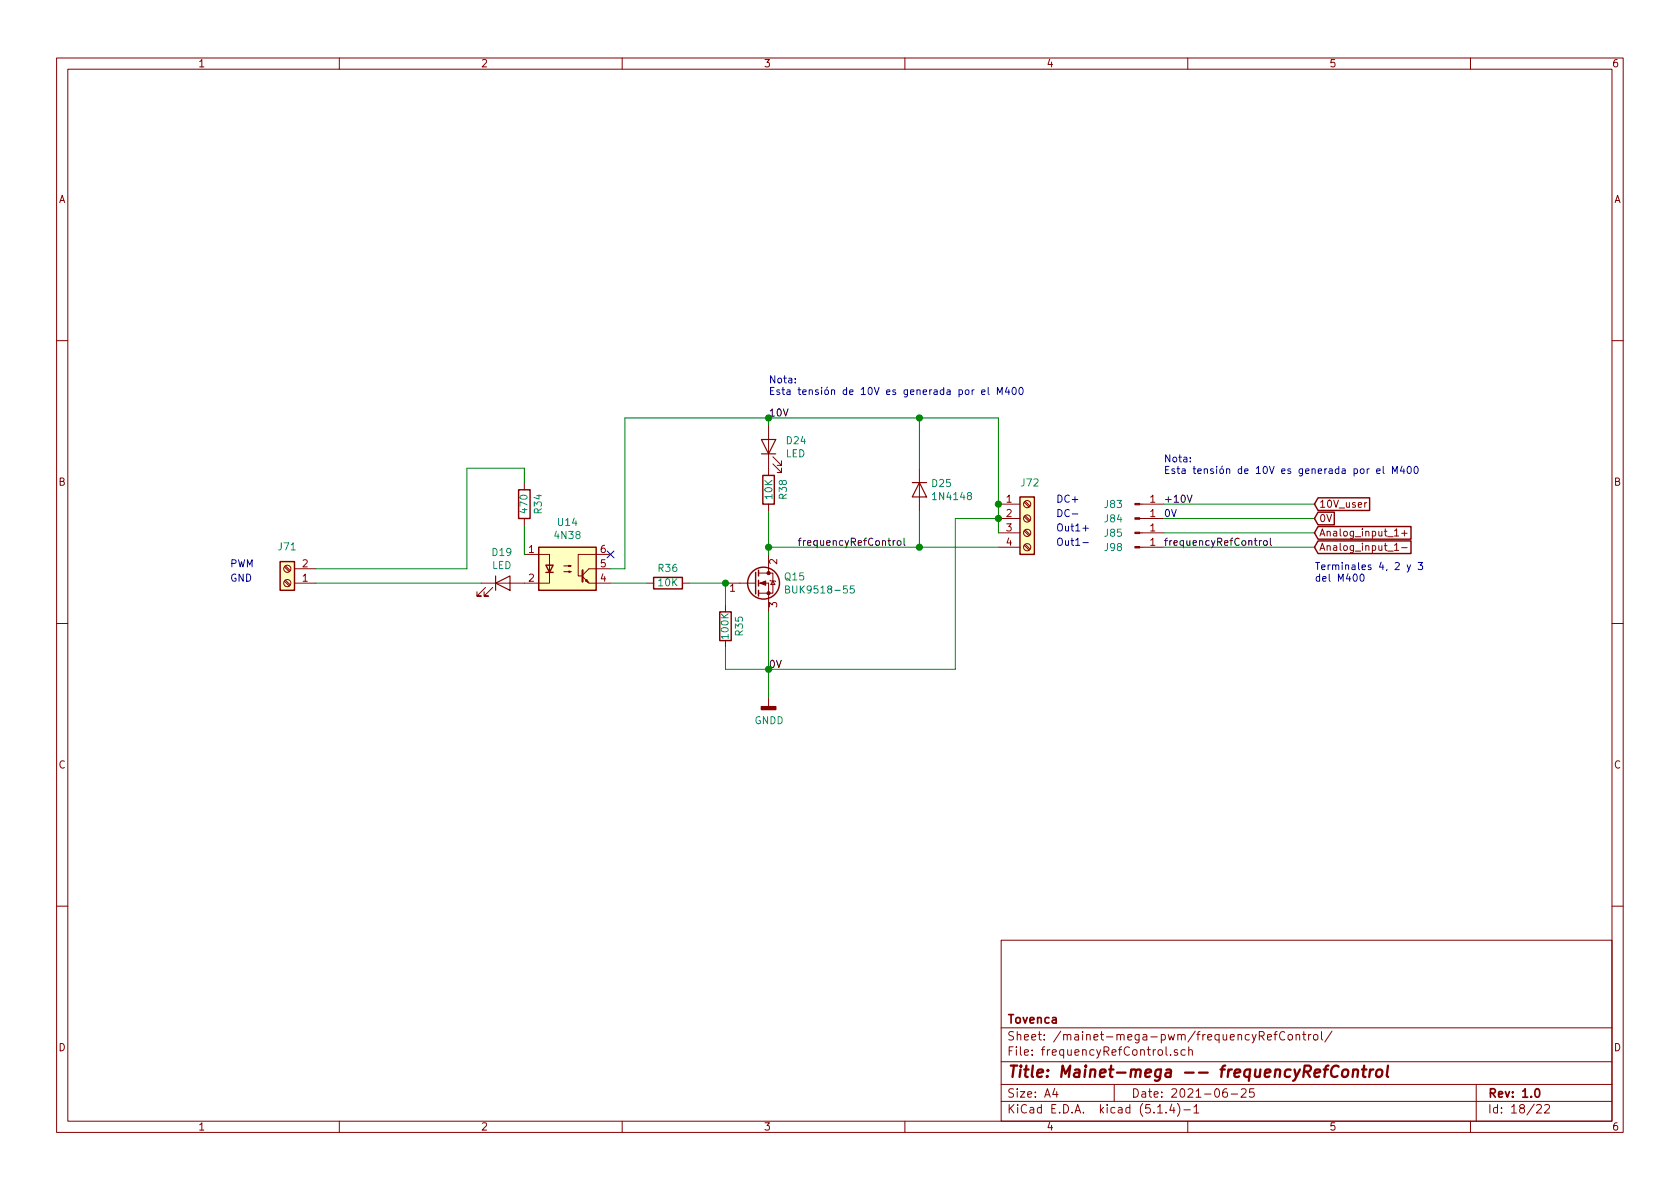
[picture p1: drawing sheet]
EESchema Schematic File Version 4
LIBS:mainet-mega-cache
EELAYER 30 0
EELAYER END
$Descr A4 11693 8268
encoding utf-8
Sheet 18 22
Title "Mainet-mega -- frequencyRefControl"
Date "2021-06-25"
Rev "1.0"
Comp "Tovenca"
Comment1 ""
Comment2 ""
Comment3 ""
Comment4 ""
$EndDescr
$Comp
L Transistor_FET:IRLZ44N Q?
U 1 1
P 5250 4050
AR Path="/60DF1315" Ref="Q?"  Part="1" 
AR Path="/5F888A13/60DF1315" Ref="Q?"  Part="1" 
AR Path="/5F984CFE/60DF1315" Ref="Q?"  Part="1" 
AR Path="/5FC3A1C1/60DF1315" Ref="Q?"  Part="1" 
AR Path="/5FBD1D9A/601C4CB6/60DF1315" Ref="Q15"  Part="1" 
F 0 "Q15" H 5454 4096 50  0000 L CNN
F 1 "BUK9518-55" H 5454 4005 50  0000 L CNN
F 2 "Package_TO_SOT_THT:TO-220-3_Vertical" H 5500 3975 50  0001 L CIN
F 3 "http://www.irf.com/product-info/datasheets/data/irlz44n.pdf" H 5250 4050 50  0001 L CNN
	1    5250 4050
	1    0    0    -1  
$EndComp
$Comp
L Isolator:4N36 U?
U 1 1
P 3950 3950
AR Path="/60DF131B" Ref="U?"  Part="1" 
AR Path="/5F888A13/60DF131B" Ref="U?"  Part="1" 
AR Path="/5F984CFE/60DF131B" Ref="U?"  Part="1" 
AR Path="/5FC3A1C1/60DF131B" Ref="U?"  Part="1" 
AR Path="/5FBD1D9A/601C4CB6/60DF131B" Ref="U14"  Part="1" 
F 0 "U14" H 3950 4275 50  0000 C CNN
F 1 "4N38" H 3950 4184 50  0000 C CNN
F 2 "Package_DIP:DIP-6_W7.62mm" H 3750 3750 50  0001 L CIN
F 3 "https://www.vishay.com/docs/81181/4n35.pdf" H 3950 3950 50  0001 L CNN
	1    3950 3950
	1    0    0    -1  
$EndComp
$Comp
L Device:R R?
U 1 1
P 5050 4350
AR Path="/60DF1321" Ref="R?"  Part="1" 
AR Path="/5F888A13/60DF1321" Ref="R?"  Part="1" 
AR Path="/5F984CFE/60DF1321" Ref="R?"  Part="1" 
AR Path="/5FC3A1C1/60DF1321" Ref="R?"  Part="1" 
AR Path="/5FBD1D9A/601C4CB6/60DF1321" Ref="R35"  Part="1" 
F 0 "R35" V 4950 4350 50  0000 C CNN
F 1 "100K" V 5050 4350 50  0000 C CNN
F 2 "Resistor_THT:R_Axial_DIN0414_L11.9mm_D4.5mm_P15.24mm_Horizontal" V 4980 4350 50  0001 C CNN
F 3 "~" H 5050 4350 50  0001 C CNN
	1    5050 4350
	-1   0    0    1   
$EndComp
Wire Wire Line
	5050 4050 5050 4200
$Comp
L Device:R R?
U 1 1
P 4650 4050
AR Path="/60DF1328" Ref="R?"  Part="1" 
AR Path="/5F888A13/60DF1328" Ref="R?"  Part="1" 
AR Path="/5F984CFE/60DF1328" Ref="R?"  Part="1" 
AR Path="/5FC3A1C1/60DF1328" Ref="R?"  Part="1" 
AR Path="/5FBD1D9A/601C4CB6/60DF1328" Ref="R36"  Part="1" 
F 0 "R36" V 4750 4050 50  0000 C CNN
F 1 "10K" V 4650 4050 50  0000 C CNN
F 2 "Resistor_THT:R_Axial_DIN0414_L11.9mm_D4.5mm_P15.24mm_Horizontal" V 4580 4050 50  0001 C CNN
F 3 "~" H 4650 4050 50  0001 C CNN
	1    4650 4050
	0    -1   -1   0   
$EndComp
Connection ~ 5050 4050
Wire Wire Line
	4800 4050 5050 4050
Wire Wire Line
	4350 3950 4250 3950
$Comp
L Device:R R?
U 1 1
P 3650 3500
AR Path="/60DF1331" Ref="R?"  Part="1" 
AR Path="/5F888A13/60DF1331" Ref="R?"  Part="1" 
AR Path="/5F984CFE/60DF1331" Ref="R?"  Part="1" 
AR Path="/5FC3A1C1/60DF1331" Ref="R?"  Part="1" 
AR Path="/5FBD1D9A/601C4CB6/60DF1331" Ref="R34"  Part="1" 
F 0 "R34" V 3550 3500 50  0000 C CNN
F 1 "470" V 3650 3500 50  0000 C CNN
F 2 "Resistor_THT:R_Axial_DIN0414_L11.9mm_D4.5mm_P15.24mm_Horizontal" V 3580 3500 50  0001 C CNN
F 3 "~" H 3650 3500 50  0001 C CNN
	1    3650 3500
	-1   0    0    1   
$EndComp
Wire Wire Line
	3650 3650 3650 3850
Wire Wire Line
	3650 3250 3650 3350
NoConn ~ 4250 3850
Wire Wire Line
	6950 3800 6400 3800
Wire Wire Line
	5350 3800 5350 3850
$Comp
L Device:R R?
U 1 1
P 5350 3400
AR Path="/60DF133C" Ref="R?"  Part="1" 
AR Path="/5F888A13/60DF133C" Ref="R?"  Part="1" 
AR Path="/5F984CFE/60DF133C" Ref="R?"  Part="1" 
AR Path="/5FC3A1C1/60DF133C" Ref="R?"  Part="1" 
AR Path="/5FBD1D9A/601C4CB6/60DF133C" Ref="R38"  Part="1" 
F 0 "R38" V 5450 3400 50  0000 C CNN
F 1 "10K" V 5350 3400 50  0000 C CNN
F 2 "Resistor_THT:R_Axial_DIN0207_L6.3mm_D2.5mm_P10.16mm_Horizontal" V 5280 3400 50  0001 C CNN
F 3 "~" H 5350 3400 50  0001 C CNN
	1    5350 3400
	1    0    0    -1  
$EndComp
Wire Wire Line
	5350 3550 5350 3800
Connection ~ 5350 3800
Wire Wire Line
	4250 4050 4500 4050
Text Label 5350 2900 0    50   ~ 0
10V
Wire Wire Line
	5050 4500 5050 4650
Wire Wire Line
	5050 4650 5350 4650
Wire Wire Line
	5350 4250 5350 4650
Connection ~ 5350 4650
Text Label 5350 4650 0    50   ~ 0
0V
$Comp
L power:GNDD #PWR?
U 1 1
P 5350 4850
AR Path="/5FC3A1C1/60DF134F" Ref="#PWR?"  Part="1" 
AR Path="/5FBD1D9A/601C4CB6/60DF134F" Ref="#PWR022"  Part="1" 
F 0 "#PWR022" H 5350 4600 50  0001 C CNN
F 1 "GNDD" H 5354 4695 50  0000 C CNN
F 2 "" H 5350 4850 50  0001 C CNN
F 3 "" H 5350 4850 50  0001 C CNN
	1    5350 4850
	1    0    0    -1  
$EndComp
Wire Wire Line
	5350 4650 5350 4850
$Comp
L Device:LED D?
U 1 1
P 3500 4050
AR Path="/5FC3A1C1/60DF1356" Ref="D?"  Part="1" 
AR Path="/5FBD1D9A/601C4CB6/60DF1356" Ref="D19"  Part="1" 
F 0 "D19" H 3493 4266 50  0000 C CNN
F 1 "LED" H 3493 4175 50  0000 C CNN
F 2 "" H 3500 4050 50  0001 C CNN
F 3 "~" H 3500 4050 50  0001 C CNN
	1    3500 4050
	1    0    0    -1  
$EndComp
Wire Wire Line
	2200 4050 3350 4050
$Comp
L Device:LED D?
U 1 1
P 5350 3100
AR Path="/5FC3A1C1/60DF135D" Ref="D?"  Part="1" 
AR Path="/5FBD1D9A/601C4CB6/60DF135D" Ref="D24"  Part="1" 
F 0 "D24" V 5389 2983 50  0000 R CNN
F 1 "LED" V 5298 2983 50  0000 R CNN
F 2 "" H 5350 3100 50  0001 C CNN
F 3 "~" H 5350 3100 50  0001 C CNN
	1    5350 3100
	0    -1   -1   0   
$EndComp
$Comp
L Connector:Screw_Terminal_01x04 J?
U 1 1
P 7150 3600
AR Path="/5FC3A1C1/60DF1363" Ref="J?"  Part="1" 
AR Path="/5FBD1D9A/601C4CB6/60DF1363" Ref="J72"  Part="1" 
F 0 "J72" H 7100 3850 50  0000 L CNN
F 1 "Screw_Terminal_01x04" H 7230 3501 50  0001 L CNN
F 2 "" H 7150 3600 50  0001 C CNN
F 3 "~" H 7150 3600 50  0001 C CNN
	1    7150 3600
	1    0    0    -1  
$EndComp
Wire Wire Line
	5350 2900 5350 2950
Wire Wire Line
	5350 2900 4350 2900
Wire Wire Line
	4350 2900 4350 3950
Wire Wire Line
	5350 2900 6400 2900
Wire Wire Line
	6950 2900 6950 3500
Connection ~ 5350 2900
Wire Wire Line
	6950 3600 6650 3600
Wire Wire Line
	6650 3600 6650 4650
Wire Wire Line
	5350 4650 6650 4650
Connection ~ 6950 3500
Wire Wire Line
	6950 3500 6950 3600
Text Notes 7350 3500 0    50   ~ 0
DC+
Text Notes 7350 3600 0    50   ~ 0
DC-
Text Notes 7350 3700 0    50   ~ 0
Out1+
Text Notes 7350 3800 0    50   ~ 0
Out1-
Wire Wire Line
	6400 3250 6400 2900
Connection ~ 6400 2900
Wire Wire Line
	6400 2900 6950 2900
Wire Wire Line
	6400 3550 6400 3800
Connection ~ 6400 3800
Wire Wire Line
	6400 3800 5350 3800
Text Notes 1600 3950 0    50   ~ 0
PWM
Text Notes 1600 4050 0    50   ~ 0
GND
$Comp
L Connector:Screw_Terminal_01x02 J?
U 1 1
P 2000 4050
AR Path="/5FC3A1C1/60DF1380" Ref="J?"  Part="1" 
AR Path="/5FBD1D9A/601C4CB6/60DF1380" Ref="J71"  Part="1" 
F 0 "J71" H 2000 3800 50  0000 C CNN
F 1 "Screw_Terminal_01x02" H 1918 3816 50  0001 C CNN
F 2 "" H 2000 4050 50  0001 C CNN
F 3 "~" H 2000 4050 50  0001 C CNN
	1    2000 4050
	-1   0    0    1   
$EndComp
$Comp
L Diode:1N4148 D?
U 1 1
P 6400 3400
AR Path="/5FC3A1C1/60DF1386" Ref="D?"  Part="1" 
AR Path="/5FBD1D9A/601C4CB6/60DF1386" Ref="D25"  Part="1" 
F 0 "D25" V 6354 3479 50  0000 L CNN
F 1 "1N4148" V 6445 3479 50  0000 L CNN
F 2 "Diode_THT:D_DO-35_SOD27_P7.62mm_Horizontal" H 6400 3225 50  0001 C CNN
F 3 "https://assets.nexperia.com/documents/data-sheet/1N4148_1N4448.pdf" H 6400 3400 50  0001 C CNN
	1    6400 3400
	0    1    1    0   
$EndComp
Wire Wire Line
	3250 3950 3250 3250
Wire Wire Line
	2200 3950 3250 3950
Wire Wire Line
	3250 3250 3650 3250
Text Label 5550 3800 0    50   ~ 0
frequencyRefControl
Text Notes 5350 2750 0    50   ~ 0
Nota:\nEsta tensión de 10V es generada por el M400
$Comp
L Connector:Conn_01x01_Male J85
U 1 1
P 7900 3700
F 0 "J85" H 7750 3700 50  0000 C CNN
F 1 "Conn_01x01_Male" H 8008 3790 50  0001 C CNN
F 2 "" H 7900 3700 50  0001 C CNN
F 3 "~" H 7900 3700 50  0001 C CNN
	1    7900 3700
	1    0    0    -1  
$EndComp
Text GLabel 9150 3700 2    50   Input ~ 0
Analog_input_1+
$Comp
L Connector:Conn_01x01_Male J98
U 1 1
P 7900 3800
F 0 "J98" H 7750 3800 50  0000 C CNN
F 1 "Conn_01x01_Male" H 8008 3890 50  0001 C CNN
F 2 "" H 7900 3800 50  0001 C CNN
F 3 "~" H 7900 3800 50  0001 C CNN
	1    7900 3800
	1    0    0    -1  
$EndComp
Text GLabel 9150 3800 2    50   Input ~ 0
Analog_input_1-
Text GLabel 9150 3500 2    50   Input ~ 0
10V_user
$Comp
L Connector:Conn_01x01_Male J83
U 1 1
P 7900 3500
F 0 "J83" H 7750 3500 50  0000 C CNN
F 1 "Conn_01x01_Male" H 8008 3590 50  0001 C CNN
F 2 "" H 7900 3500 50  0001 C CNN
F 3 "~" H 7900 3500 50  0001 C CNN
	1    7900 3500
	1    0    0    -1  
$EndComp
Text Label 8100 3500 0    50   ~ 0
+10V
Text Label 8100 3800 0    50   ~ 0
frequencyRefControl
Wire Wire Line
	8100 3500 9150 3500
Wire Wire Line
	8100 3700 9150 3700
Wire Wire Line
	8100 3800 9150 3800
Text Notes 9150 4050 0    50   ~ 0
Terminales 4, 2 y 3 \ndel M400
Text Notes 8100 3300 0    50   ~ 0
Nota:\nEsta tensión de 10V es generada por el M400
$Comp
L Connector:Conn_01x01_Male J84
U 1 1
P 7900 3600
F 0 "J84" H 7750 3600 50  0000 C CNN
F 1 "Conn_01x01_Male" H 8008 3690 50  0001 C CNN
F 2 "" H 7900 3600 50  0001 C CNN
F 3 "~" H 7900 3600 50  0001 C CNN
	1    7900 3600
	1    0    0    -1  
$EndComp
Text GLabel 9150 3600 2    50   Input ~ 0
0V
Wire Wire Line
	8100 3600 9150 3600
Connection ~ 6950 3600
Wire Wire Line
	6950 3600 6950 3700
Text Notes 8100 3600 0    50   ~ 0
0V
$EndSCHEMATC
